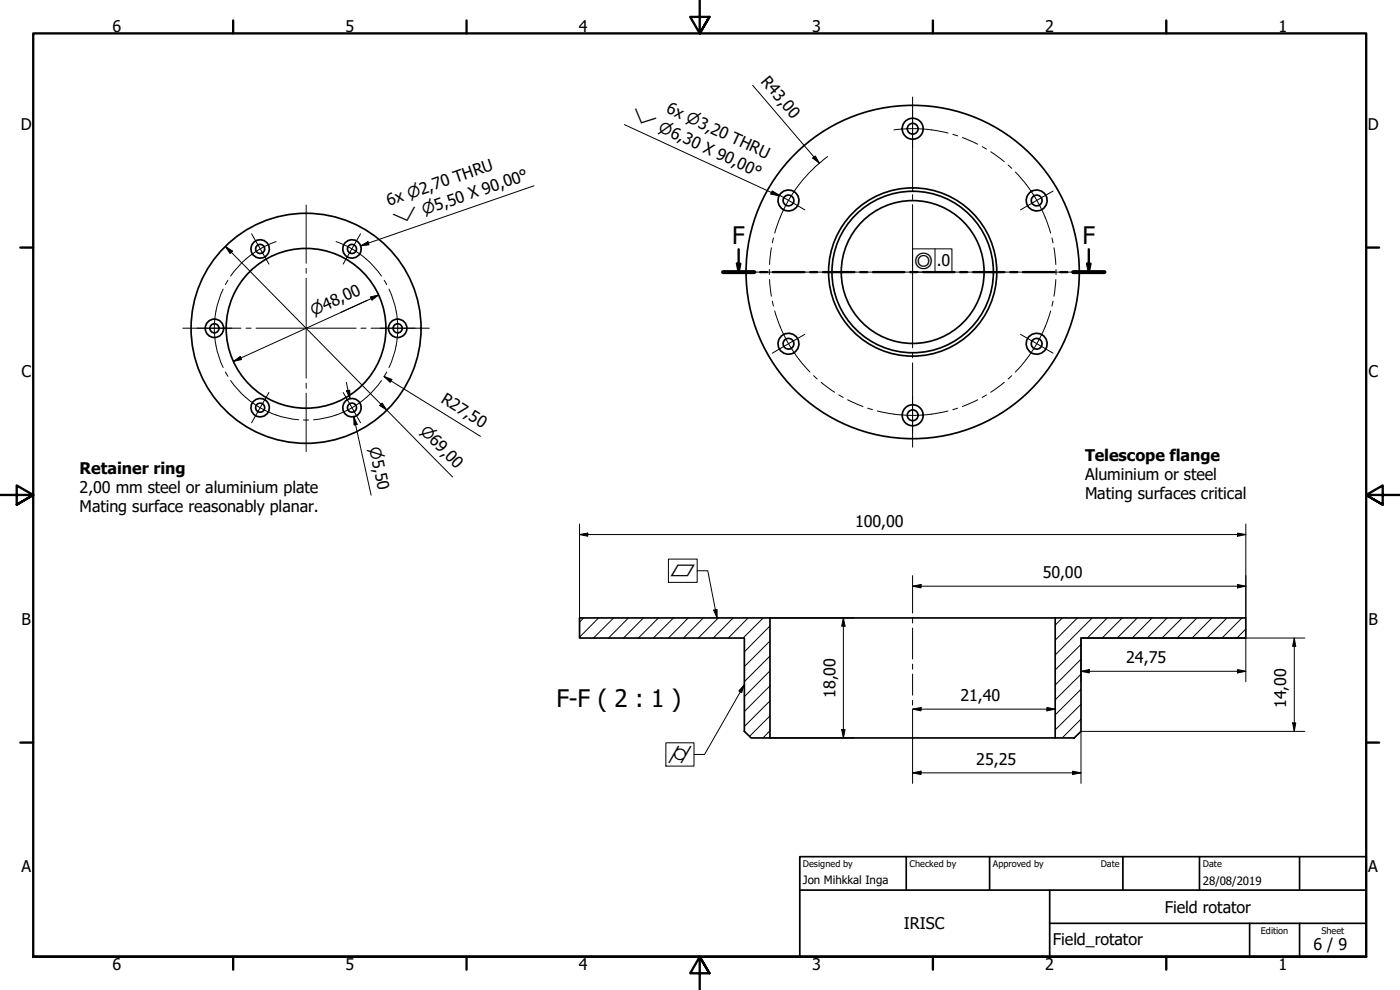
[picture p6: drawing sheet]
<svg xmlns="http://www.w3.org/2000/svg" width="420mm" height="297mm" viewBox="0 0 420 297" stroke-linecap="round" stroke-linejoin="round" font-family="sans-serif">
<!-- layer: Hatch (ISO) -->
<g fill="none" stroke="#000" stroke-width=".3">
<path d="M175.1 185.4l-1.2 1.3M179.6 185.4l-5.7 5.8M184.1 185.4l-6 6M188.6 185.4l-6 6M193.1 185.4l-6 6M197.6 185.4l-6 6M202.1 185.4l-6 6M206.6 185.4l-6 6M211.1 185.4l-6 6M215.6 185.4l-6.1 6M220 185.4l-5.9 6M224.5 185.4l-5.9 6"/>
<path d="M229 185.4l-6 6M231.1 196.8l-7.7 7.7M231.1 192.3l-7.7 7.7M231.1 187.8l-7.7 7.8M318.8 185.4l-2.1 2.2M323.3 185.4l-6.6 6.7M324.4 197.8l-7.7 7.7M324.4 193.3l-7.7 7.7M327.8 185.4l-11.1 11.1M332.3 185.4l-6 6M336.8 185.4l-6 6M341.3 185.4l-6 6"/>
<path d="M345.8 185.4l-6 6M350.3 185.4l-6 6M354.8 185.4l-6.1 6M359.2 185.4l-5.9 6M363.7 185.4l-5.9 6M368.2 185.4l-6 6M372.7 185.4l-6 6M373.9 188.7l-2.7 2.7M231.1 219.3l-2.1 2.1M231.1 214.8l-6.2 6.2M231.1 210.3l-7.7 7.7M231.1 205.8l-7.7 7.7"/>
<path d="M231.1 201.3l-7.7 7.7M324.4 215.8l-5.6 5.6M324.4 211.3l-7.7 7.7M324.4 206.8l-7.7 7.7M324.4 202.3l-7.7 7.7"/>
</g>
<!-- layer: Visible (ISO) -->
<g fill="none" stroke="#000" stroke-width=".51">
<path d="M173.9 185.4h57.2v36h-5.7l-2-2v-28h-49.5zM231.1 185.4h85.6M316.7 185.4h57.2v6h-49.5v28l-2 2h-5.7zM231.1 221.4h85.6"/>
<circle cx="273.9" cy="38.6" r="1.62"/>
<circle cx="273.9" cy="38.6" r="3.1"/>
<circle cx="78.1" cy="74.7" r="1.37"/>
<circle cx="78.1" cy="74.7" r="2.76"/>
<circle cx="105.6" cy="74.7" r="1.37"/>
<circle cx="105.6" cy="74.7" r="2.76"/>
<circle cx="236.6" cy="60.2" r="1.62"/>
<circle cx="236.6" cy="60.2" r="3.1"/>
<circle cx="311.1" cy="60.2" r="3.1"/>
<circle cx="311.1" cy="60.2" r="1.62"/>
<circle cx="64.4" cy="98.5" r="2.76"/>
<circle cx="64.4" cy="98.5" r="1.37"/>
<circle cx="91.8" cy="98.5" r="34.5"/>
<circle cx="91.9" cy="98.5" r="24"/>
<circle cx="119.3" cy="98.5" r="1.37"/>
<circle cx="119.3" cy="98.5" r="2.76"/>
<circle cx="273.9" cy="81.6" r="25.2"/>
<circle cx="273.9" cy="81.6" r="24.2"/>
<circle cx="273.9" cy="81.6" r="21.4"/>
<circle cx="273.9" cy="81.6" r="50"/>
<circle cx="236.6" cy="103.1" r="1.62"/>
<circle cx="236.6" cy="103.1" r="3.1"/>
<circle cx="311.1" cy="103.1" r="3.1"/>
<circle cx="311.1" cy="103.1" r="1.62"/>
<circle cx="78.1" cy="122.3" r="2.76"/>
<circle cx="78.1" cy="122.3" r="1.37"/>
<circle cx="105.6" cy="122.3" r="2.76"/>
<circle cx="105.6" cy="122.3" r="1.37"/>
<circle cx="273.9" cy="124.6" r="3.1"/>
<circle cx="273.9" cy="124.6" r="1.62"/>
</g>
<!-- layer: Section Line (ISO) -->
<g fill="none" stroke="#000" stroke-width=".7">
<path d="M221.2 79.1h1l-.5 2.5zM221.7 74.8v6.8M326.3 79.1h1l-.5 2.5zM326.8 74.8v6.8M217 81.6h9.4M228.2 81.6h2.1M232 81.6h9.4M243.1 81.6h2.1M247 81.6h9.4M258.2 81.6h2.1M262 81.6h9.4M273.2 81.6h2.1"/>
<path d="M277.1 81.6h9.3M288.2 81.6h2.1M292 81.6h9.4M303.2 81.6h2.1M307 81.6h9.5M318.2 81.6h2.1M322.1 81.6h9.4"/>
</g>
<path d="M217 81.6h9.4M322.1 81.6h9.4" fill="none" stroke="#000" stroke-width="1.2"/>
<g fill="#000">
<path d="M221.2 79.1h1l-.5 2.5z" fill-rule="evenodd"/>
<path d="M326.3 79.1h1l-.5 2.5z" fill-rule="evenodd"/>
</g>
<!-- layer: Border (ISO) -->
<g fill="none" stroke="#000" stroke-width=".7">
<path d="M70 6.1v3.9M140 6.1v3.9M210 0v10l-2.9-4.9h5.8l-2.9 4.9 2.9-4.9M280 6.1v3.9M350 6.1v3.9M6.1 74.3h3.9M410 74.3h3.9M0 148.5h10l-5-2.8v5.7l5-2.9-5 2.9M420 148.5h-10l5-2.8v5.7l-5-2.9 5 2.9M6.1 222.8h3.9M410 222.8h3.9M10 287.1v-277.1h400v277.1h-400h400"/>
<path d="M70 287.1v3.8M140 287.1v3.8M212.9 292l-2.9-4.9 2.9 4.9h-5.8l2.9-4.9v9.9M280 287.1v3.8M350 287.1v3.8"/>
</g>
<!-- layer: Title (ISO) -->
<path d="M240 257h170v30.1h-170zM272 257v10.1M297 257v10.1M337 257v10.1M360 257v10.1M390 257v10.1M240 267.1h170M315 277h95M315 267.1v20M375 277v10.1M390 277v10.1" fill="none" stroke="#000" stroke-width=".51"/>
<!-- layer: Center Mark (ISO) -->
<g fill="none" stroke="#000" stroke-width=".3">
<path d="M273.9 33v11.3M273.9 29.1v27.8M231.8 57.3l9.8 5.7M273.9 58.4v1.5M316 57.3l-9.7 5.7M75.5 70.2l5.2 9M91.9 61.5v17.5M108.2 70.2l-5.2 9M273.9 61.4v43M54.9 98.5h17.4M59.1 98.5h10.5M73.9 98.5h1.5"/>
<path d="M76.8 98.5h30.1M91.9 80.5v1.5M91.9 83.5v30M108.3 98.5h1.6M111.4 98.5h17.4M114.1 98.5h10.5M221.4 81.6h27.8M250.6 81.6h1.6M253.6 81.6h40.5M295.7 81.6h1.4M298.6 81.6h27.8M80.7 117.8l-5.2 9.1"/>
<path d="M91.9 115v1.5M91.9 118v17.5M103 117.8l5.2 9.1M241.6 100.3l-9.8 5.7M273.9 119v11.3M273.9 105.9v1.5M273.9 108.9v25.3M306.3 100.3l9.7 5.7"/>
</g>
<!-- layer: Centerline (ISO) -->
<g fill="none" stroke="#000" stroke-width=".3">
<path d="M268.3 39a43 43 0 0 1 16.2 .9M239.8 55.4a43 43 0 0 0-7.3 14.5M286 40.3l1.4 .5M288.8 41.3l4.6 2M294.8 44l1.3 .7M297.3 45.5l4.1 3M302.5 49.5l1.1 1M304.7 51.6a43 43 0 0 1 10.6 18.3M82.9 72.5a27.5 27.5 0 0 0-13.7 10.3M100.8 72.5a27.5 27.5 0 0 1 13.7 10.3M231.5 74.3l-.6 5.1M232.1 71.4l-.3 1.5"/>
<path d="M315.7 71.4l.3 1.5M316.3 74.3l.6 5.1M67 86.7a27.5 27.5 0 0 0 0 23.6M68.4 84.1l-.8 1.3M115.3 84.1l.8 1.3M116.7 86.7a27.5 27.5 0 0 1 0 23.6M230.9 80.9v1.5M230.9 83.9l.6 5M231.8 90.4l.3 1.4M232.5 93.3a43 43 0 0 0 10.6 18.3M315.3 93.3a43 43 0 0 1-10.6 18.3M316 90.4l-.3 1.4"/>
<path d="M316.9 83.9l-.6 5M316.9 80.9v1.5M67.6 111.6l.8 1.3M69.2 114.2a27.5 27.5 0 0 0 20.4 11.7M114.5 114.2a27.5 27.5 0 0 1-20.4 11.7M116.1 111.6l-.8 1.3M244.2 112.7l1.1 1M246.4 114.7l4.1 3M251.7 118.5l1.3 .7M254.4 119.9l4.6 2.1M293.4 120l-4.6 2M296.1 118.5l-1.3 .7"/>
<path d="M301.4 114.7l-4.1 3M303.6 112.7l-1.1 1M91.1 126h1.5M260.4 122.5l1.4 .4M263.3 123.3a43 43 0 0 0 21.2 0M287.4 122.5l-1.4 .4M273.9 181v2.9M273.9 185.4v1.5M273.9 188.5v9.2M273.9 199.2v1.6M273.9 202.2v6.4M273.9 210.1v1.5"/>
<path d="M273.9 213.1v8.8"/>
</g>
<!-- layer: Dimension (ISO) -->
<g fill="none" stroke="#000" stroke-width=".3">
<path d="M225.9 25.6l20 23.4M243.9 47.4l.8-.6 1.2 2.2zM248.4 47l-5 4.3-3.6 4.1M67.6 73.9l2.2 1.5-.8 .7zM67.6 73.9l68.2 69.2M110.2 90.1l-7.9 3.6M111.2 89.1l2.5-.6-2.1 1.5zM113.7 88.5l-43.7 19.9M70 108.4l2.1-1.4 .4 .9zM103.9 114.7l1.1 4.9M104 117.3l1-.2v2.5zM115.3 113l2.3 .8-.5 .9z"/>
<path d="M115.3 113l28.9 17.9M106.2 125l1 2.3-1 .3zM106.7 127.4l-.5-2.4 5.2 23.6M113.9 121.7l.8-.7 1.4 2zM173.9 157.2v28.2M371.4 159.9l2.5 .5-2.5 .5zM373.9 157.2v28.2M173.9 160.4l2.5-.5v1zM173.9 160.4h200M273.9 175.9l2.5-.5v1zM273.9 172.7v8.3M273.9 175.9h100"/>
<path d="M371.4 175.4l2.5 .5-2.5 .5zM231.1 185.4h25.2M253.1 185.4l.5 2.5h-1zM253.1 185.4v36M373.9 191.4v13.2M388.4 191.4l.5 2.5h-1zM388.4 191.4v28M391.6 191.4h-67.2v13.2M252.6 218.9h1l-.5 2.5zM273.9 212.8l2.5-.5v1zM273.9 212.8h42.8M314.2 212.3l2.5 .5-2.5 .5z"/>
<path d="M324.4 201.4l2.5-.5v1zM324.4 201.4h49.5M371.4 200.9l2.5 .5-2.5 .5zM387.9 216.9h1l-.5 2.5zM391.6 219.4h-67.2v15.7M231.1 221.4h25.2M273.9 231.9l2.5-.5v1zM273.9 231.9h50.5M273.9 221.9v13.2M321.9 231.4l2.5 .5-2.5 .5z"/>
</g>
<g fill="#000">
<path d="M243.9 47.4l.8-.6 1.2 2.2z" fill-rule="evenodd"/>
<path d="M67.6 73.9l2.2 1.5-.8 .7z" fill-rule="evenodd"/>
<path d="M111.2 89.1l2.5-.6-2.1 1.5z" fill-rule="evenodd"/>
<path d="M70 108.4l2.1-1.4 .4 .9z" fill-rule="evenodd"/>
<path d="M104 117.3l1-.2v2.5z" fill-rule="evenodd"/>
<path d="M115.3 113l2.3 .8-.5 .9z" fill-rule="evenodd"/>
<path d="M106.2 125l1 2.3-1 .3z" fill-rule="evenodd"/>
<path d="M113.9 121.7l.8-.7 1.4 2z" fill-rule="evenodd"/>
<path d="M173.9 160.4l2.5-.5v1z" fill-rule="evenodd"/>
<path d="M273.9 175.9l2.5-.5v1z" fill-rule="evenodd"/>
<path d="M371.4 175.4l2.5 .5-2.5 .5z" fill-rule="evenodd"/>
<path d="M371.4 159.9l2.5 .5-2.5 .5z" fill-rule="evenodd"/>
<path d="M253.1 185.4l.5 2.5h-1z" fill-rule="evenodd"/>
<path d="M388.4 191.4l.5 2.5h-1z" fill-rule="evenodd"/>
<path d="M252.6 218.9h1l-.5 2.5z" fill-rule="evenodd"/>
<path d="M273.9 212.8l2.5-.5v1z" fill-rule="evenodd"/>
<path d="M314.2 212.3l2.5 .5-2.5 .5z" fill-rule="evenodd"/>
<path d="M324.4 201.4l2.5-.5v1z" fill-rule="evenodd"/>
<path d="M371.4 200.9l2.5 .5-2.5 .5z" fill-rule="evenodd"/>
<path d="M387.9 216.9h1l-.5 2.5z" fill-rule="evenodd"/>
<path d="M273.9 231.9l2.5-.5v1z" fill-rule="evenodd"/>
<path d="M321.9 231.4l2.5 .5-2.5 .5z" fill-rule="evenodd"/>
</g>
<!-- layer: Symbol (ISO) -->
<path d="M187.4 37.4l46.4 21.4M160.3 55.7l-52.1 18.1M231.7 57.3l2.1 1.5-2.5-.6zM108.2 73.8l2.2-1.3 .3 1zM273.9 74.7h11.8v6.9h-11.8zM280.6 74.7v6.9M200.6 167.8h8.6v6.9h-8.6zM209.2 171.2h3.2l2.8 14.2M214.2 183.1l1-.2v2.5zM223.4 205.4l-.8 2.4-.9-.5zM223.4 205.4l-11.9 21h-3.2M199.8 222.9h8.5v7h-8.5z" fill="none" stroke="#000" stroke-width=".3"/>
<g fill="#000">
<path d="M231.7 57.3l2.1 1.5-2.5-.6z" fill-rule="evenodd"/>
<path d="M108.2 73.8l2.2-1.3 .3 1z" fill-rule="evenodd"/>
<path d="M214.2 183.1l1-.2v2.5z" fill-rule="evenodd"/>
<path d="M223.4 205.4l-.8 2.4-.9-.5z" fill-rule="evenodd"/>
</g>
<g font-size="7.2">
<text x="219.8" y="73.1">F</text>
<text x="324.9" y="73.1">F</text>
<text x="167" y="212.3">F-F ( 2 : 1 )</text>
</g>
<g font-size="4.8">
<text x="33.7" y="9.6">6</text>
<text x="103.7" y="9.6">5</text>
<text x="173.7" y="9.6">4</text>
<text x="243.7" y="9.6">3</text>
<text x="313.7" y="9.6">2</text>
<text x="383.7" y="9.6">1</text>
<text x="228.2" y="24.6" transform="rotate(49 228.2 24.6)">R43,00</text>
<text x="199.7" y="33.7" transform="rotate(25 199.7 33.7)">6x ⌀3,20 THRU</text>
<text x="6.2" y="38.9">D</text>
<text x="410.5" y="38.9">D</text>
<text x="116.7" y="61.8" transform="rotate(-19 116.7 61.8)">6x ⌀2,70 THRU</text>
<text x="281.1" y="79.9">.0</text>
<text x="6.4" y="113.1">C</text>
<text x="410.7" y="113.1">C</text>
<text x="132.1" y="120.6" transform="rotate(32 132.1 120.6)">R27,50</text>
<text x="23.9" y="142.1">Retainer ring</text>
<text x="325.6" y="138.2">Telescope flange</text>
<text x="23.9" y="147.9">2,00 mm steel or aluminium plate</text>
<text x="325.6" y="144">Aluminium or steel</text>
<text x="325.6" y="149.8">Mating surfaces critical</text>
<text x="23.9" y="153.7">Mating surface reasonably planar.</text>
<text x="256.6" y="158">100,00</text>
<text x="312.9" y="173.5">50,00</text>
<text x="6.4" y="187.4">B</text>
<text x="410.7" y="187.4">B</text>
<text x="338" y="199">24,75</text>
<text x="250.7" y="209.4" transform="rotate(-90 250.7 209.4)">18,00</text>
<text x="288.2" y="210.4">21,40</text>
<text x="386" y="212.5" transform="rotate(-90 386 212.5)">14,00</text>
<text x="293" y="229.5">25,25</text>
<text x="6.4" y="261.7">A</text>
<text x="410.7" y="261.7">A</text>
<text x="349.6" y="273.9">Field rotator</text>
<text x="271.3" y="278.8">IRISC</text>
<text x="316" y="283.5">Field_rotator</text>
<text x="394.2" y="285">6 / 9</text>
<text x="33.7" y="290.9">6</text>
<text x="103.7" y="290.9">5</text>
<text x="173.7" y="290.9">4</text>
<text x="243.7" y="290.9">3</text>
<text x="313.7" y="290.9">2</text>
<text x="383.7" y="290.9">1</text>
</g>
<g font-size="4.6">
<text x="189" y="35.5" transform="rotate(25 189 35.5)">⌵</text>
<text x="197.4" y="39.4" transform="rotate(25 197.4 39.4)">⌀6,30 X 90,00°</text>
<text x="127.3" y="64.6" transform="rotate(-19 127.3 64.6)">⌀5,50 X 90,00°</text>
<text x="118.7" y="67.6" transform="rotate(-19 118.7 67.6)">⌵</text>
<text x="274.4" y="80.6">◎</text>
<text x="94.1" y="94.9" transform="rotate(-25 94.1 94.9)">⌀48,00</text>
<text x="125.9" y="129.6" transform="rotate(45 125.9 129.6)">⌀69,00</text>
<text x="110.7" y="134.4" transform="rotate(78 110.7 134.4)">⌀5,50</text>
<text x="201.1" y="173">⏥</text>
<text x="200.3" y="228.9">⌭</text>
</g>
<g font-size="3.4">
<text x="241" y="265.4">Jon Mihkkal Inga</text>
<text x="361" y="265.5">28/08/2019</text>
</g>
<g font-size="2.7">
<text x="241" y="260.1">Designed by</text>
<text x="273" y="260.1">Checked by</text>
<text x="298" y="260.1">Approved by</text>
<text x="330.3" y="260">Date</text>
<text x="361" y="260">Date</text>
<text x="378.4" y="280.1">Edition</text>
<text x="396.6" y="280.1">Sheet</text>
</g>
</svg>
